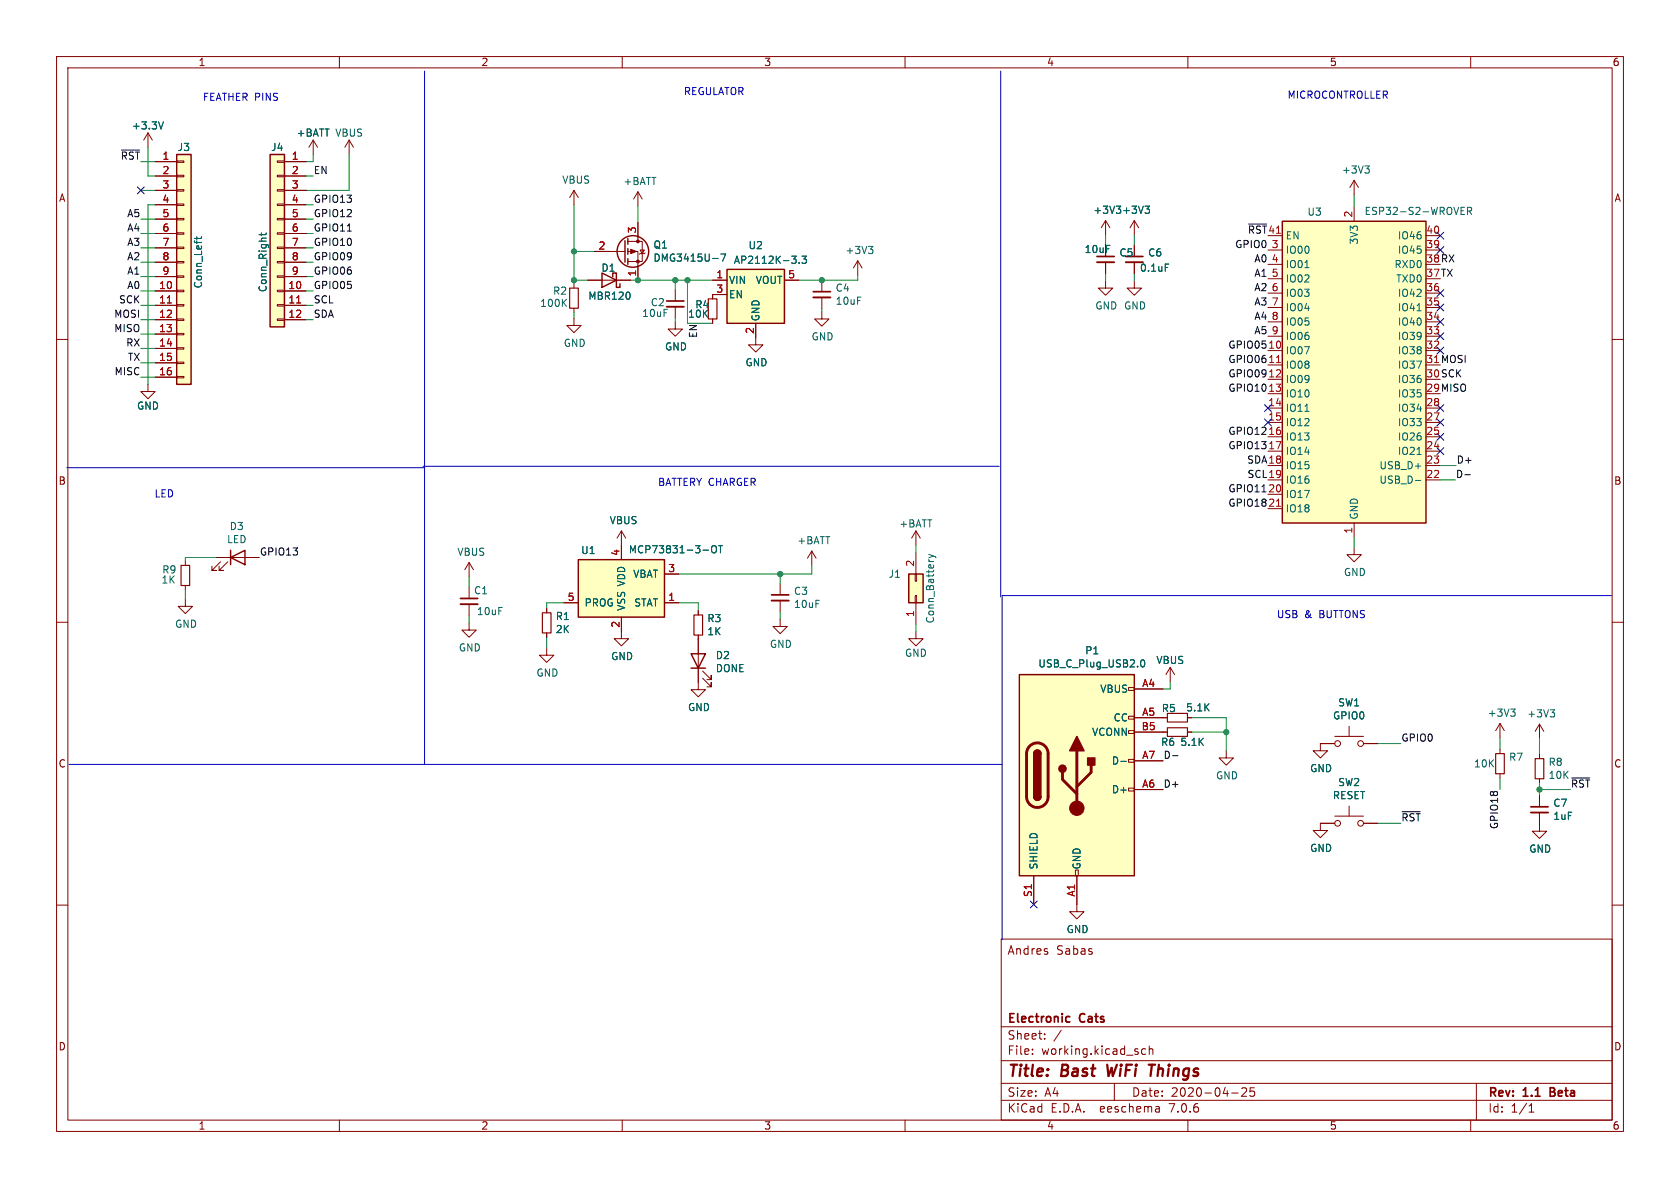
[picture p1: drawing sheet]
EESchema Schematic File Version 4
EELAYER 30 0
EELAYER END
$Descr A4 11693 8268
encoding utf-8
Sheet 1 1
Title "Bast WiFi Things"
Date "2020-04-25"
Rev "1.1 Beta"
Comp "Electronic Cats"
Comment1 ""
Comment2 ""
Comment3 ""
Comment4 "Andres Sabas"
$EndDescr
$Comp
L power:GND #PWR0101
U 1 1
P 6375 4395
F 0 "#PWR0101" H 6375 4145 50  0001 C CNN
F 1 "GND" H 6375 4245 50  0000 C CNN
F 2 "" H 6375 4395 50  0001 C CNN
F 3 "" H 6375 4395 50  0001 C CNN
	1    6375 4395
	1    0    0    -1  
$EndComp
$Comp
L power:+BATT #PWR0102
U 1 1
P 6375 3795
F 0 "#PWR0102" H 6375 3645 50  0001 C CNN
F 1 "+BATT" H 6375 3945 50  0000 C CNN
F 2 "" H 6375 3795 50  0001 C CNN
F 3 "" H 6375 3795 50  0001 C CNN
	1    6375 3795
	1    0    0    -1  
$EndComp
Wire Wire Line
	6375 4345 6375 4395
Wire Wire Line
	6375 3845 6375 3795
$Comp
L Connector_Generic:Conn_01x12 J4
U 1 1
P 1930 1625
F 0 "J4" H 1930 2225 50  0000 C CNN
F 1 "Conn_Right" V 2030 1425 50  0000 C CNN
F 2 "Connector_PinSocket_2.54mm:PinSocket_1x12_P2.54mm_Vertical" H 1930 1625 50  0001 C CNN
F 3 "~" H 1930 1625 50  0001 C CNN
	1    1930 1625
	-1   0    0    -1  
$EndComp
$Comp
L Connector_Generic:Conn_01x16 J3
U 1 1
P 1280 1825
F 0 "J3" H 1280 2625 50  0000 C CNN
F 1 "Conn_Left" V 1380 1825 50  0000 C CNN
F 2 "Connector_PinSocket_2.54mm:PinSocket_1x16_P2.54mm_Vertical" H 1280 1825 50  0001 C CNN
F 3 "~" H 1280 1825 50  0001 C CNN
	1    1280 1825
	1    0    0    -1  
$EndComp
Wire Wire Line
	1080 1125 980  1125
Wire Wire Line
	1080 1225 1030 1225
Wire Wire Line
	1080 1325 980  1325
Wire Wire Line
	1080 1425 1030 1425
Wire Wire Line
	1080 1525 980  1525
Wire Wire Line
	1080 1625 980  1625
Wire Wire Line
	1080 1725 980  1725
Wire Wire Line
	1080 1825 980  1825
Wire Wire Line
	1080 1925 980  1925
Wire Wire Line
	1080 2025 980  2025
Wire Wire Line
	1080 2125 980  2125
Wire Wire Line
	1080 2225 980  2225
Wire Wire Line
	1080 2325 980  2325
Wire Wire Line
	1080 2425 980  2425
Wire Wire Line
	1080 2525 980  2525
Wire Wire Line
	1080 2625 980  2625
Wire Wire Line
	2130 1125 2180 1125
Text Label 980  1125 2    50   ~ 0
~RST~
Text Label 980  1925 2    50   ~ 0
A1
Text Label 980  1825 2    50   ~ 0
A2
Text Label 980  1725 2    50   ~ 0
A3
Text Label 980  1625 2    50   ~ 0
A4
Text Label 980  1525 2    50   ~ 0
A5
Text Label 980  2125 2    50   ~ 0
SCK
Text Label 980  2225 2    50   ~ 0
MOSI
Text Label 980  2325 2    50   ~ 0
MISO
Text Label 980  2425 2    50   ~ 0
RX
Text Label 980  2525 2    50   ~ 0
TX
Text Label 980  2625 2    50   ~ 0
MISC
$Comp
L power:+BATT #PWR0103
U 1 1
P 2180 1075
F 0 "#PWR0103" H 2180 925 50  0001 C CNN
F 1 "+BATT" H 2180 1225 50  0000 C CNN
F 2 "" H 2180 1075 50  0001 C CNN
F 3 "" H 2180 1075 50  0001 C CNN
	1    2180 1075
	1    0    0    -1  
$EndComp
$Comp
L power:VBUS #PWR0104
U 1 1
P 2430 1075
F 0 "#PWR0104" H 2430 925 50  0001 C CNN
F 1 "VBUS" H 2430 1225 50  0000 C CNN
F 2 "" H 2430 1075 50  0001 C CNN
F 3 "" H 2430 1075 50  0001 C CNN
	1    2430 1075
	1    0    0    -1  
$EndComp
$Comp
L power:VBUS #PWR0105
U 1 1
P 8145 4745
F 0 "#PWR0105" H 8145 4595 50  0001 C CNN
F 1 "VBUS" H 8145 4895 50  0000 C CNN
F 2 "" H 8145 4745 50  0001 C CNN
F 3 "" H 8145 4745 50  0001 C CNN
	1    8145 4745
	1    0    0    -1  
$EndComp
Wire Wire Line
	8095 4795 8145 4795
Wire Wire Line
	8145 4795 8145 4745
$Comp
L power:+3.3V #PWR0107
U 1 1
P 1030 1025
F 0 "#PWR0107" H 1030 875 50  0001 C CNN
F 1 "+3.3V" H 1030 1175 50  0000 C CNN
F 2 "" H 1030 1025 50  0001 C CNN
F 3 "" H 1030 1025 50  0001 C CNN
	1    1030 1025
	1    0    0    -1  
$EndComp
Wire Wire Line
	1030 1425 1030 2675
$Comp
L power:GND #PWR0108
U 1 1
P 1030 2675
F 0 "#PWR0108" H 1030 2425 50  0001 C CNN
F 1 "GND" H 1030 2525 50  0000 C CNN
F 2 "" H 1030 2675 50  0001 C CNN
F 3 "" H 1030 2675 50  0001 C CNN
	1    1030 2675
	1    0    0    -1  
$EndComp
Wire Wire Line
	1030 1025 1030 1225
Wire Wire Line
	2180 1125 2180 1075
Wire Wire Line
	2430 1075 2430 1325
Wire Wire Line
	2130 1325 2430 1325
Text Label 2180 2025 0    50   ~ 0
GPIO05
Text Label 2180 1925 0    50   ~ 0
GPIO06
Text Label 2180 1825 0    50   ~ 0
GPIO09
Text Label 2180 1725 0    50   ~ 0
GPIO10
Text Label 2180 1625 0    50   ~ 0
GPIO11
Text Label 2180 1525 0    50   ~ 0
GPIO12
Text Label 2180 1425 0    50   ~ 0
GPIO13
Text Label 2180 2125 0    50   ~ 0
SCL
Text Label 2180 2225 0    50   ~ 0
SDA
Wire Wire Line
	2130 2225 2180 2225
Wire Wire Line
	2130 2125 2180 2125
Wire Wire Line
	2130 2025 2180 2025
Wire Wire Line
	2130 1925 2180 1925
Wire Wire Line
	2130 1825 2180 1825
Wire Wire Line
	2130 1725 2180 1725
Wire Wire Line
	2130 1625 2180 1625
Wire Wire Line
	2130 1525 2180 1525
Wire Wire Line
	2130 1425 2180 1425
Wire Wire Line
	2130 1225 2180 1225
Text Label 2180 1225 0    50   ~ 0
EN
$Comp
L Connector_Generic:Conn_02x01 J1
U 1 1
P 6375 4145
F 0 "J1" V 6525 4245 50  0000 L CNN
F 1 "Conn_Battery" H 6425 4045 50  0000 C CNN
F 2 "Connector_JST:JST_PH_B2B-PH-SM4-TB_1x02-1MP_P2.00mm_Vertical" H 6375 4145 50  0001 C CNN
F 3 "https://lcsc.com/product-detail/Wire-To-Board-Wire-To-Wire-Connector_JST-Sales-America_B2B-PH-SM4-TB-LF-SN_JST-Sales-America-B2B-PH-SM4-TB-LF-SN_C160352.html" H 6375 4145 50  0001 C CNN
F 4 "B2B-PH-SM4-TB(LF)(SN)" H 6375 4145 50  0001 C CNN "manf#"
	1    6375 4145
	0    -1   -1   0   
$EndComp
$Comp
L BastWiFi-rescue:ESP32-S2-WROVER-RF_Module U3
U 1 1
P 9425 2640
F 0 "U3" H 9150 3805 50  0000 C CNN
F 1 "ESP32-S2-WROVER" H 9875 3810 50  0000 C CNN
F 2 "RF_Module:ESP32-S2-WROVER" H 10175 1490 50  0001 C CNN
F 3 "https://www.mouser.mx/ProductDetail/Espressif-Systems/ESP32-S2-WROVER?qs=GBLSl2AkirtEnBxrL0jqTA%3D%3D" H 9125 1840 50  0001 C CNN
F 4 "ESP32-S2-WROVER" H 9425 2640 50  0001 C CNN "manf#"
	1    9425 2640
	1    0    0    -1  
$EndComp
$Comp
L Connector:USB_C_Plug_USB2.0 P1
U 1 1
P 7495 5395
F 0 "P1" H 7602 6262 50  0000 C CNN
F 1 "USB_C_Plug_USB2.0" H 7602 6171 50  0000 C CNN
F 2 "Connectors EC:C393939" H 7645 5395 50  0001 C CNN
F 3 "https://lcsc.com/product-detail/USB-Connectors_SHOU-HAN-TYPE-C16PIN_C393939.html" H 7645 5395 50  0001 C CNN
F 4 "TYPE-C16PIN" H 7495 5395 50  0001 C CNN "manf#"
	1    7495 5395
	1    0    0    -1  
$EndComp
Wire Wire Line
	9425 1440 9425 1355
Wire Wire Line
	9425 3740 9425 3810
Wire Wire Line
	10025 3240 10135 3240
Wire Wire Line
	10025 3340 10130 3340
Text Label 10135 3240 0    50   ~ 0
D+
Text Label 10130 3340 0    50   ~ 0
D-
$Comp
L power:GND #PWR0106
U 1 1
P 9425 3810
F 0 "#PWR0106" H 9425 3560 50  0001 C CNN
F 1 "GND" H 9430 3637 50  0000 C CNN
F 2 "" H 9425 3810 50  0001 C CNN
F 3 "" H 9425 3810 50  0001 C CNN
	1    9425 3810
	1    0    0    -1  
$EndComp
$Comp
L power:+3V3 #PWR0109
U 1 1
P 9425 1355
F 0 "#PWR0109" H 9425 1205 50  0001 C CNN
F 1 "+3V3" H 9440 1528 50  0000 C CNN
F 2 "" H 9425 1355 50  0001 C CNN
F 3 "" H 9425 1355 50  0001 C CNN
	1    9425 1355
	1    0    0    -1  
$EndComp
$Comp
L Regulator_Linear:AP2112K-3.3 U2
U 1 1
P 5260 2050
F 0 "U2" H 5260 2392 50  0000 C CNN
F 1 "AP2112K-3.3" H 5365 2290 50  0000 C CNN
F 2 "Package_TO_SOT_SMD:SOT-23-5" H 5260 2375 50  0001 C CNN
F 3 "https://www.mouser.mx/ProductDetail/Diodes-Incorporated/AP2112K-33TRG1?qs=%2Fha2pyFadugKN4ES11GMq2snst8wH3yje9KIABR%252BTfzTosnOVDqX4A%3D%3D" H 5260 2150 50  0001 C CNN
F 4 "AP2112K-3.3TRG1" H 5260 2050 50  0001 C CNN "manf#"
	1    5260 2050
	1    0    0    -1  
$EndComp
$Comp
L Battery_Management:MCP73831-3-OT U1
U 1 1
P 4325 4095
F 0 "U1" H 4095 4360 50  0000 C CNN
F 1 "MCP73831-3-OT" H 4705 4365 50  0000 C CNN
F 2 "Package_TO_SOT_SMD:SOT-23-5" H 4375 3845 50  0001 L CIN
F 3 "https://www.mouser.mx/ProductDetail/Microchip-Technology/MCP73831T-2ACI-OT?qs=%2Fha2pyFadug7ns3NDcZ1%252BguMEttpm87FnqDgwUSDURWu9uo0PeBXyw%3D%3D" H 4175 4045 50  0001 C CNN
F 4 "MCP73831T-2ACI/OT" H 4325 4095 50  0001 C CNN "manf#"
	1    4325 4095
	1    0    0    -1  
$EndComp
$Comp
L Device:C_Small C5
U 1 1
P 7695 1805
F 0 "C5" H 7787 1851 50  0000 L CNN
F 1 "10uF" H 7545 1875 50  0000 L CNN
F 2 "Capacitor_SMD:C_0603_1608Metric_Pad1.05x0.95mm_HandSolder" H 7695 1805 50  0001 C CNN
F 3 "https://lcsc.com/product-detail/Others_YAGEO-CC0603KRX5R6BB106_C326057.html" H 7695 1805 50  0001 C CNN
F 4 "CC0603KRX5R6BB106" H 7695 1805 50  0001 C CNN "manf#"
	1    7695 1805
	1    0    0    -1  
$EndComp
$Comp
L Switch:SW_Push SW1
U 1 1
P 9390 5175
F 0 "SW1" H 9390 5460 50  0000 C CNN
F 1 "GPIO0" H 9390 5369 50  0000 C CNN
F 2 "Connectors EC:C455281" H 9390 5375 50  0001 C CNN
F 3 "https://lcsc.com/product-detail/New-Arrivals_XUNPU-TS-1088R-02526_C455281.html" H 9390 5375 50  0001 C CNN
F 4 "TS-1088R-02526" H 9390 5175 50  0001 C CNN "manf#"
	1    9390 5175
	1    0    0    -1  
$EndComp
$Comp
L power:GND #PWR0110
U 1 1
P 9190 5175
F 0 "#PWR0110" H 9190 4925 50  0001 C CNN
F 1 "GND" H 9195 5002 50  0000 C CNN
F 2 "" H 9190 5175 50  0001 C CNN
F 3 "" H 9190 5175 50  0001 C CNN
	1    9190 5175
	1    0    0    -1  
$EndComp
Wire Wire Line
	9590 5175 9750 5175
$Comp
L Switch:SW_Push SW2
U 1 1
P 9390 5730
F 0 "SW2" H 9390 6015 50  0000 C CNN
F 1 "RESET" H 9390 5924 50  0000 C CNN
F 2 "Connectors EC:C455281" H 9390 5930 50  0001 C CNN
F 3 "https://lcsc.com/product-detail/New-Arrivals_XUNPU-TS-1088R-02526_C455281.html" H 9390 5930 50  0001 C CNN
F 4 "TS-1088R-02526" H 9390 5730 50  0001 C CNN "manf#"
	1    9390 5730
	1    0    0    -1  
$EndComp
$Comp
L power:GND #PWR0111
U 1 1
P 9190 5730
F 0 "#PWR0111" H 9190 5480 50  0001 C CNN
F 1 "GND" H 9195 5557 50  0000 C CNN
F 2 "" H 9190 5730 50  0001 C CNN
F 3 "" H 9190 5730 50  0001 C CNN
	1    9190 5730
	1    0    0    -1  
$EndComp
Wire Wire Line
	9590 5730 9750 5730
Text Label 9750 5175 0    50   ~ 0
GPIO0
Text Label 9750 5730 0    50   ~ 0
~RST~
Text Label 8825 1640 2    50   ~ 0
~RST~
$Comp
L Device:R_Small R8
U 1 1
P 10715 5350
F 0 "R8" H 10774 5396 50  0000 L CNN
F 1 "10K" H 10774 5305 50  0000 L CNN
F 2 "Resistor_SMD:R_0603_1608Metric_Pad1.05x0.95mm_HandSolder" H 10715 5350 50  0001 C CNN
F 3 "https://www.mouser.mx/ProductDetail/ROHM-Semiconductor/SFR03EZPF1002?qs=sGAEpiMZZMtlubZbdhIBIIR71ikvQRXL3s99k%2FjVgiA%3D" H 10715 5350 50  0001 C CNN
F 4 "SFR03EZPF1002" H 10715 5350 50  0001 C CNN "manf#"
	1    10715 5350
	1    0    0    -1  
$EndComp
$Comp
L Device:R_Small R7
U 1 1
P 10440 5315
F 0 "R7" H 10499 5361 50  0000 L CNN
F 1 "10K" H 10255 5315 50  0000 L CNN
F 2 "Resistor_SMD:R_0603_1608Metric_Pad1.05x0.95mm_HandSolder" H 10440 5315 50  0001 C CNN
F 3 "https://www.mouser.mx/ProductDetail/ROHM-Semiconductor/SFR03EZPF1002?qs=sGAEpiMZZMtlubZbdhIBIIR71ikvQRXL3s99k%2FjVgiA%3D" H 10440 5315 50  0001 C CNN
F 4 "SFR03EZPF1002" H 10440 5315 50  0001 C CNN "manf#"
	1    10440 5315
	1    0    0    -1  
$EndComp
Wire Wire Line
	10440 5215 10440 5135
Wire Wire Line
	10440 5415 10440 5495
$Comp
L power:+3V3 #PWR0112
U 1 1
P 10440 5135
F 0 "#PWR0112" H 10440 4985 50  0001 C CNN
F 1 "+3V3" H 10455 5308 50  0000 C CNN
F 2 "" H 10440 5135 50  0001 C CNN
F 3 "" H 10440 5135 50  0001 C CNN
	1    10440 5135
	1    0    0    -1  
$EndComp
Text Label 10440 5495 3    50   ~ 0
GPIO18
Wire Wire Line
	10715 5250 10715 5140
$Comp
L power:+3V3 #PWR0113
U 1 1
P 10715 5140
F 0 "#PWR0113" H 10715 4990 50  0001 C CNN
F 1 "+3V3" H 10730 5313 50  0000 C CNN
F 2 "" H 10715 5140 50  0001 C CNN
F 3 "" H 10715 5140 50  0001 C CNN
	1    10715 5140
	1    0    0    -1  
$EndComp
Wire Wire Line
	10715 5450 10715 5495
$Comp
L Device:C_Small C7
U 1 1
P 10715 5635
F 0 "C7" H 10807 5681 50  0000 L CNN
F 1 "1uF" H 10807 5590 50  0000 L CNN
F 2 "Capacitor_SMD:C_0603_1608Metric_Pad1.05x0.95mm_HandSolder" H 10715 5635 50  0001 C CNN
F 3 "https://www.mouser.mx/ProductDetail/Wurth-Elektronik/885012106022?qs=%2Fha2pyFaduggjUC9vDyrNJ4O61U0x5QqpPCq9EfwtOf1CJEQO67jQw%3D%3D" H 10715 5635 50  0001 C CNN
F 4 "885012106022" H 10715 5635 50  0001 C CNN "manf#"
	1    10715 5635
	1    0    0    -1  
$EndComp
$Comp
L power:GND #PWR0114
U 1 1
P 10715 5735
F 0 "#PWR0114" H 10715 5485 50  0001 C CNN
F 1 "GND" H 10720 5562 50  0000 C CNN
F 2 "" H 10715 5735 50  0001 C CNN
F 3 "" H 10715 5735 50  0001 C CNN
	1    10715 5735
	1    0    0    -1  
$EndComp
Wire Wire Line
	10715 5495 10930 5495
Connection ~ 10715 5495
Wire Wire Line
	10715 5495 10715 5535
Text Label 10930 5495 0    50   ~ 0
~RST~
$Comp
L power:GND #PWR0115
U 1 1
P 7695 1955
F 0 "#PWR0115" H 7695 1705 50  0001 C CNN
F 1 "GND" H 7700 1782 50  0000 C CNN
F 2 "" H 7695 1955 50  0001 C CNN
F 3 "" H 7695 1955 50  0001 C CNN
	1    7695 1955
	1    0    0    -1  
$EndComp
Wire Wire Line
	7695 1955 7695 1905
Wire Wire Line
	7695 1705 7695 1635
$Comp
L power:+3V3 #PWR0116
U 1 1
P 7695 1635
F 0 "#PWR0116" H 7695 1485 50  0001 C CNN
F 1 "+3V3" H 7710 1808 50  0000 C CNN
F 2 "" H 7695 1635 50  0001 C CNN
F 3 "" H 7695 1635 50  0001 C CNN
	1    7695 1635
	1    0    0    -1  
$EndComp
$Comp
L Device:C_Small C6
U 1 1
P 7895 1805
F 0 "C6" H 7987 1851 50  0000 L CNN
F 1 "0.1uF" H 7930 1745 50  0000 L CNN
F 2 "Capacitor_SMD:C_0603_1608Metric_Pad1.05x0.95mm_HandSolder" H 7895 1805 50  0001 C CNN
F 3 "https://lcsc.com/product-detail/Multilayer-Ceramic-Capacitors-MLCC-SMD-SMT_Walsin-Tech-Corp-0603F104Z160CT_C387984.html" H 7895 1805 50  0001 C CNN
F 4 "0603F104Z160CT" H 7895 1805 50  0001 C CNN "manf#"
	1    7895 1805
	1    0    0    -1  
$EndComp
$Comp
L power:GND #PWR0117
U 1 1
P 7895 1955
F 0 "#PWR0117" H 7895 1705 50  0001 C CNN
F 1 "GND" H 7900 1782 50  0000 C CNN
F 2 "" H 7895 1955 50  0001 C CNN
F 3 "" H 7895 1955 50  0001 C CNN
	1    7895 1955
	1    0    0    -1  
$EndComp
Wire Wire Line
	7895 1955 7895 1905
Wire Wire Line
	7895 1705 7895 1635
$Comp
L power:+3V3 #PWR0118
U 1 1
P 7895 1635
F 0 "#PWR0118" H 7895 1485 50  0001 C CNN
F 1 "+3V3" H 7910 1808 50  0000 C CNN
F 2 "" H 7895 1635 50  0001 C CNN
F 3 "" H 7895 1635 50  0001 C CNN
	1    7895 1635
	1    0    0    -1  
$EndComp
Text Label 8825 3540 2    50   ~ 0
GPIO18
Text Label 8825 1740 2    50   ~ 0
GPIO0
Text Label 8825 1840 2    50   ~ 0
A0
Text Label 8825 1940 2    50   ~ 0
A1
Text Label 8825 2040 2    50   ~ 0
A2
Text Label 8825 2140 2    50   ~ 0
A3
Text Label 8825 2240 2    50   ~ 0
A4
Text Label 8825 2340 2    50   ~ 0
A5
Text Label 10025 2640 0    50   ~ 0
SCK
Text Label 10025 2540 0    50   ~ 0
MOSI
Text Label 10025 2740 0    50   ~ 0
MISO
Text Label 10025 1840 0    50   ~ 0
RX
Text Label 10025 1940 0    50   ~ 0
TX
Text Label 8825 3340 2    50   ~ 0
SCL
Text Label 8825 3240 2    50   ~ 0
SDA
Text Label 8825 3140 2    50   ~ 0
GPIO13
Text Label 8825 3040 2    50   ~ 0
GPIO12
Text Label 8825 3440 2    50   ~ 0
GPIO11
Text Label 8825 2740 2    50   ~ 0
GPIO10
Text Label 8825 2640 2    50   ~ 0
GPIO09
Text Label 8825 2540 2    50   ~ 0
GPIO06
Text Label 8825 2440 2    50   ~ 0
GPIO05
NoConn ~ 10025 1640
NoConn ~ 10025 1740
NoConn ~ 10025 2040
NoConn ~ 10025 2140
NoConn ~ 10025 2240
NoConn ~ 10025 2340
NoConn ~ 10025 2440
NoConn ~ 10025 2840
NoConn ~ 10025 2940
NoConn ~ 10025 3040
NoConn ~ 10025 3140
NoConn ~ 8825 2940
$Comp
L power:GND #PWR0119
U 1 1
P 7495 6295
F 0 "#PWR0119" H 7495 6045 50  0001 C CNN
F 1 "GND" H 7500 6122 50  0000 C CNN
F 2 "" H 7495 6295 50  0001 C CNN
F 3 "" H 7495 6295 50  0001 C CNN
	1    7495 6295
	1    0    0    -1  
$EndComp
NoConn ~ 7195 6295
Text Label 8095 5295 0    50   ~ 0
D-
Text Label 8095 5495 0    50   ~ 0
D+
$Comp
L Device:R_Small R5
U 1 1
P 8195 4995
F 0 "R5" V 8130 4935 50  0000 C CNN
F 1 "5.1K" V 8125 5140 50  0000 C CNN
F 2 "Resistor_SMD:R_0603_1608Metric_Pad1.05x0.95mm_HandSolder" H 8195 4995 50  0001 C CNN
F 3 "https://www.mouser.mx/ProductDetail/Vishay-Dale/CRCW06035K10FKEAC?qs=sGAEpiMZZMtlubZbdhIBIIZe04wfiaJW4mvAQUcl4N0%3D" H 8195 4995 50  0001 C CNN
F 4 "CRCW06035K10FKEAC" V 8195 4995 50  0001 C CNN "manf#"
	1    8195 4995
	0    1    1    0   
$EndComp
$Comp
L Device:R_Small R6
U 1 1
P 8195 5095
F 0 "R6" V 8265 5030 50  0000 C CNN
F 1 "5.1K" V 8265 5200 50  0000 C CNN
F 2 "Resistor_SMD:R_0603_1608Metric_Pad1.05x0.95mm_HandSolder" H 8195 5095 50  0001 C CNN
F 3 "https://www.mouser.mx/ProductDetail/Vishay-Dale/CRCW06035K10FKEAC?qs=sGAEpiMZZMtlubZbdhIBIIZe04wfiaJW4mvAQUcl4N0%3D" H 8195 5095 50  0001 C CNN
F 4 "CRCW06035K10FKEAC" V 8195 5095 50  0001 C CNN "manf#"
	1    8195 5095
	0    1    1    0   
$EndComp
Wire Wire Line
	8295 4995 8535 4995
Wire Wire Line
	8535 4995 8535 5095
Wire Wire Line
	8295 5095 8535 5095
Connection ~ 8535 5095
Wire Wire Line
	8535 5095 8535 5225
$Comp
L power:GND #PWR0120
U 1 1
P 8535 5225
F 0 "#PWR0120" H 8535 4975 50  0001 C CNN
F 1 "GND" H 8540 5052 50  0000 C CNN
F 2 "" H 8535 5225 50  0001 C CNN
F 3 "" H 8535 5225 50  0001 C CNN
	1    8535 5225
	1    0    0    -1  
$EndComp
$Comp
L power:+3V3 #PWR0121
U 1 1
P 5970 1915
F 0 "#PWR0121" H 5970 1765 50  0001 C CNN
F 1 "+3V3" H 5985 2088 50  0000 C CNN
F 2 "" H 5970 1915 50  0001 C CNN
F 3 "" H 5970 1915 50  0001 C CNN
	1    5970 1915
	1    0    0    -1  
$EndComp
Wire Wire Line
	5560 1950 5720 1950
Wire Wire Line
	5970 1950 5970 1915
$Comp
L Device:C_Small C4
U 1 1
P 5720 2050
F 0 "C4" H 5812 2096 50  0000 L CNN
F 1 "10uF" H 5812 2005 50  0000 L CNN
F 2 "Capacitor_SMD:C_0603_1608Metric_Pad1.05x0.95mm_HandSolder" H 5720 2050 50  0001 C CNN
F 3 "https://lcsc.com/product-detail/Others_YAGEO-CC0603KRX5R6BB106_C326057.html" H 5720 2050 50  0001 C CNN
F 4 "CC0603KRX5R6BB106" H 5720 2050 50  0001 C CNN "manf#"
	1    5720 2050
	1    0    0    -1  
$EndComp
Connection ~ 5720 1950
Wire Wire Line
	5720 1950 5970 1950
$Comp
L Device:C_Small C2
U 1 1
P 4700 2115
F 0 "C2" H 4525 2125 50  0000 L CNN
F 1 "10uF" H 4465 2050 50  0000 L CNN
F 2 "Capacitor_SMD:C_0603_1608Metric_Pad1.05x0.95mm_HandSolder" H 4700 2115 50  0001 C CNN
F 3 "https://lcsc.com/product-detail/Others_YAGEO-CC0603KRX5R6BB106_C326057.html" H 4700 2115 50  0001 C CNN
F 4 "CC0603KRX5R6BB106" H 4700 2115 50  0001 C CNN "manf#"
	1    4700 2115
	1    0    0    -1  
$EndComp
$Comp
L Device:R_Small R4
U 1 1
P 4960 2150
F 0 "R4" H 4835 2180 50  0000 L CNN
F 1 "10K" H 4785 2115 50  0000 L CNN
F 2 "Resistor_SMD:R_0603_1608Metric_Pad1.05x0.95mm_HandSolder" H 4960 2150 50  0001 C CNN
F 3 "https://www.mouser.mx/ProductDetail/ROHM-Semiconductor/SFR03EZPF1002?qs=sGAEpiMZZMtlubZbdhIBIIR71ikvQRXL3s99k%2FjVgiA%3D" H 4960 2150 50  0001 C CNN
F 4 "SFR03EZPF1002" H 4960 2150 50  0001 C CNN "manf#"
	1    4960 2150
	1    0    0    -1  
$EndComp
Wire Wire Line
	4960 1950 4785 1950
Wire Wire Line
	4700 2015 4700 1950
Connection ~ 4700 1950
Wire Wire Line
	4700 1950 4440 1950
Wire Wire Line
	4700 2215 4700 2240
Wire Wire Line
	4960 2250 4785 2250
Wire Wire Line
	4785 2250 4785 1950
Connection ~ 4785 1950
Wire Wire Line
	4785 1950 4700 1950
Wire Wire Line
	5720 2150 5720 2170
$Comp
L power:GND #PWR0122
U 1 1
P 5720 2170
F 0 "#PWR0122" H 5720 1920 50  0001 C CNN
F 1 "GND" H 5725 1997 50  0000 C CNN
F 2 "" H 5720 2170 50  0001 C CNN
F 3 "" H 5720 2170 50  0001 C CNN
	1    5720 2170
	1    0    0    -1  
$EndComp
$Comp
L power:GND #PWR0123
U 1 1
P 4700 2240
F 0 "#PWR0123" H 4700 1990 50  0001 C CNN
F 1 "GND" H 4705 2067 50  0000 C CNN
F 2 "" H 4700 2240 50  0001 C CNN
F 3 "" H 4700 2240 50  0001 C CNN
	1    4700 2240
	1    0    0    -1  
$EndComp
Text Label 4865 2250 3    50   ~ 0
EN
$Comp
L power:GND #PWR0124
U 1 1
P 5260 2350
F 0 "#PWR0124" H 5260 2100 50  0001 C CNN
F 1 "GND" H 5265 2177 50  0000 C CNN
F 2 "" H 5260 2350 50  0001 C CNN
F 3 "" H 5260 2350 50  0001 C CNN
	1    5260 2350
	1    0    0    -1  
$EndComp
$Comp
L power:GND #PWR0125
U 1 1
P 4325 4395
F 0 "#PWR0125" H 4325 4145 50  0001 C CNN
F 1 "GND" H 4330 4222 50  0000 C CNN
F 2 "" H 4325 4395 50  0001 C CNN
F 3 "" H 4325 4395 50  0001 C CNN
	1    4325 4395
	1    0    0    -1  
$EndComp
$Comp
L Device:R_Small R1
U 1 1
P 3805 4335
F 0 "R1" H 3864 4381 50  0000 L CNN
F 1 "2K" H 3864 4290 50  0000 L CNN
F 2 "Resistor_SMD:R_0603_1608Metric_Pad1.05x0.95mm_HandSolder" H 3805 4335 50  0001 C CNN
F 3 "https://www.mouser.mx/ProductDetail/Vishay-Dale/CRCW06032K00FKEAC?qs=sGAEpiMZZMtlubZbdhIBIIZe04wfiaJWgXeS%2Fn31AeQ%3D" H 3805 4335 50  0001 C CNN
F 4 "CRCW06032K00FKEAC" H 3805 4335 50  0001 C CNN "manf#"
	1    3805 4335
	1    0    0    -1  
$EndComp
$Comp
L Device:R_Small R3
U 1 1
P 4860 4350
F 0 "R3" H 4919 4396 50  0000 L CNN
F 1 "1K" H 4919 4305 50  0000 L CNN
F 2 "Resistor_SMD:R_0603_1608Metric_Pad1.05x0.95mm_HandSolder" H 4860 4350 50  0001 C CNN
F 3 "https://www.mouser.mx/ProductDetail/Panasonic/ERJ-3GEYJ102V?qs=66DK8nO8gJBFiTsClorqsA%3D%3D" H 4860 4350 50  0001 C CNN
F 4 "ERJ-3GEYJ102V" H 4860 4350 50  0001 C CNN "manf#"
	1    4860 4350
	1    0    0    -1  
$EndComp
Wire Wire Line
	4725 4195 4860 4195
Wire Wire Line
	4860 4195 4860 4250
Wire Wire Line
	3925 4195 3805 4195
Wire Wire Line
	3805 4195 3805 4235
Wire Wire Line
	3805 4435 3805 4510
$Comp
L power:GND #PWR0126
U 1 1
P 3805 4510
F 0 "#PWR0126" H 3805 4260 50  0001 C CNN
F 1 "GND" H 3810 4337 50  0000 C CNN
F 2 "" H 3805 4510 50  0001 C CNN
F 3 "" H 3805 4510 50  0001 C CNN
	1    3805 4510
	1    0    0    -1  
$EndComp
$Comp
L Device:LED D2
U 1 1
P 4860 4600
F 0 "D2" V 4899 4482 50  0000 R CNN
F 1 "DONE" V 4808 4482 50  0000 R CNN
F 2 "Diode_SMD:D_0603_1608Metric_Pad1.05x0.95mm_HandSolder" H 4860 4600 50  0001 C CNN
F 3 "https://www.mouser.mx/ProductDetail/Wurth-Elektronik/150060VS75000?qs=LlUlMxKIyB1Q1Bi5mQ%2FKLw%3D%3D" H 4860 4600 50  0001 C CNN
F 4 "150060VS75000" V 4860 4600 50  0001 C CNN "manf#"
	1    4860 4600
	0    -1   -1   0   
$EndComp
$Comp
L power:GND #PWR0127
U 1 1
P 4860 4750
F 0 "#PWR0127" H 4860 4500 50  0001 C CNN
F 1 "GND" H 4865 4577 50  0000 C CNN
F 2 "" H 4860 4750 50  0001 C CNN
F 3 "" H 4860 4750 50  0001 C CNN
	1    4860 4750
	1    0    0    -1  
$EndComp
$Comp
L power:VBUS #PWR0128
U 1 1
P 4325 3795
F 0 "#PWR0128" H 4325 3645 50  0001 C CNN
F 1 "VBUS" H 4340 3968 50  0000 C CNN
F 2 "" H 4325 3795 50  0001 C CNN
F 3 "" H 4325 3795 50  0001 C CNN
	1    4325 3795
	1    0    0    -1  
$EndComp
Wire Wire Line
	5650 3995 5650 3935
$Comp
L power:+BATT #PWR0129
U 1 1
P 5650 3935
F 0 "#PWR0129" H 5650 3785 50  0001 C CNN
F 1 "+BATT" H 5665 4108 50  0000 C CNN
F 2 "" H 5650 3935 50  0001 C CNN
F 3 "" H 5650 3935 50  0001 C CNN
	1    5650 3935
	1    0    0    -1  
$EndComp
$Comp
L Device:C_Small C3
U 1 1
P 5430 4160
F 0 "C3" H 5522 4206 50  0000 L CNN
F 1 "10uF" H 5522 4115 50  0000 L CNN
F 2 "Capacitor_SMD:C_0603_1608Metric_Pad1.05x0.95mm_HandSolder" H 5430 4160 50  0001 C CNN
F 3 "https://lcsc.com/product-detail/Others_YAGEO-CC0603KRX5R6BB106_C326057.html" H 5430 4160 50  0001 C CNN
F 4 "CC0603KRX5R6BB106" H 5430 4160 50  0001 C CNN "manf#"
	1    5430 4160
	1    0    0    -1  
$EndComp
$Comp
L power:GND #PWR0130
U 1 1
P 5430 4310
F 0 "#PWR0130" H 5430 4060 50  0001 C CNN
F 1 "GND" H 5435 4137 50  0000 C CNN
F 2 "" H 5430 4310 50  0001 C CNN
F 3 "" H 5430 4310 50  0001 C CNN
	1    5430 4310
	1    0    0    -1  
$EndComp
$Comp
L Device:C_Small C1
U 1 1
P 3265 4185
F 0 "C1" H 3295 4260 50  0000 L CNN
F 1 "10uF" H 3315 4115 50  0000 L CNN
F 2 "Capacitor_SMD:C_0603_1608Metric_Pad1.05x0.95mm_HandSolder" H 3265 4185 50  0001 C CNN
F 3 "https://lcsc.com/product-detail/Others_YAGEO-CC0603KRX5R6BB106_C326057.html" H 3265 4185 50  0001 C CNN
F 4 "CC0603KRX5R6BB106" H 3265 4185 50  0001 C CNN "manf#"
	1    3265 4185
	1    0    0    -1  
$EndComp
$Comp
L power:GND #PWR0131
U 1 1
P 3265 4335
F 0 "#PWR0131" H 3265 4085 50  0001 C CNN
F 1 "GND" H 3270 4162 50  0000 C CNN
F 2 "" H 3265 4335 50  0001 C CNN
F 3 "" H 3265 4335 50  0001 C CNN
	1    3265 4335
	1    0    0    -1  
$EndComp
Wire Wire Line
	3265 4335 3265 4285
Wire Wire Line
	3265 4085 3265 4015
$Comp
L power:VBUS #PWR0132
U 1 1
P 3265 4015
F 0 "#PWR0132" H 3265 3865 50  0001 C CNN
F 1 "VBUS" H 3280 4188 50  0000 C CNN
F 2 "" H 3265 4015 50  0001 C CNN
F 3 "" H 3265 4015 50  0001 C CNN
	1    3265 4015
	1    0    0    -1  
$EndComp
$Comp
L Transistor_FET:TP0610L Q1
U 1 1
P 4340 1750
F 0 "Q1" H 4544 1796 50  0000 L CNN
F 1 "DMG3415U-7" H 4544 1705 50  0000 L CNN
F 2 "Package_TO_SOT_SMD:TSOT-23" H 4540 1675 50  0001 L CIN
F 3 "https://www.mouser.mx/ProductDetail/Diodes-Incorporated/DMG3415U-7?qs=%2Fha2pyFaduj%252B8yiSwVhN6u3swdQLoENzjrkBSrNhwAg5xphgkJMLvw%3D%3D" H 4340 1750 50  0001 L CNN
F 4 "DMG3415U-7" H 4340 1750 50  0001 C CNN "manf#"
	1    4340 1750
	1    0    0    -1  
$EndComp
$Comp
L Diode:MBR340 D1
U 1 1
P 4240 1950
F 0 "D1" H 4245 1865 50  0000 C CNN
F 1 "MBR120" H 4235 2060 50  0000 C CNN
F 2 "Diode_SMD:D_SOD-123F" H 4240 1775 50  0001 C CNN
F 3 "https://www.mouser.mx/ProductDetail/ON-Semiconductor/MBR120VLSFT3G?qs=sGAEpiMZZMtQ8nqTKtFS%2FCKUxMvjsmGz%2FCigMfHc%252BQw%3D" H 4240 1950 50  0001 C CNN
F 4 "MBR120VLSFT3G" H 4240 1950 50  0001 C CNN "manf#"
	1    4240 1950
	-1   0    0    1   
$EndComp
Wire Wire Line
	4440 1950 4390 1950
Connection ~ 4440 1950
Wire Wire Line
	4090 1950 3995 1950
Wire Wire Line
	4440 1550 4440 1435
Wire Wire Line
	4140 1750 3995 1750
Wire Wire Line
	3995 1425 3995 1750
Connection ~ 3995 1750
Wire Wire Line
	3995 1750 3995 1950
$Comp
L Device:R_Small R2
U 1 1
P 3995 2075
F 0 "R2" H 3845 2125 50  0000 L CNN
F 1 "100K" H 3755 2040 50  0000 L CNN
F 2 "Resistor_SMD:R_0603_1608Metric_Pad1.05x0.95mm_HandSolder" H 3995 2075 50  0001 C CNN
F 3 "https://www.mouser.mx/ProductDetail/Vishay-Draloric/RCA0603100KJNEC?qs=DL%2Fp6SVo8Vmly4x%2FMjcyUQ==" H 3995 2075 50  0001 C CNN
F 4 "RCA0603100KJNEC" H 3995 2075 50  0001 C CNN "manf#"
	1    3995 2075
	1    0    0    -1  
$EndComp
Wire Wire Line
	3995 1950 3995 1975
Connection ~ 3995 1950
Wire Wire Line
	3995 2175 3995 2215
$Comp
L power:GND #PWR0133
U 1 1
P 3995 2215
F 0 "#PWR0133" H 3995 1965 50  0001 C CNN
F 1 "GND" H 4000 2042 50  0000 C CNN
F 2 "" H 3995 2215 50  0001 C CNN
F 3 "" H 3995 2215 50  0001 C CNN
	1    3995 2215
	1    0    0    -1  
$EndComp
$Comp
L power:VBUS #PWR0134
U 1 1
P 3995 1425
F 0 "#PWR0134" H 3995 1275 50  0001 C CNN
F 1 "VBUS" H 4010 1598 50  0000 C CNN
F 2 "" H 3995 1425 50  0001 C CNN
F 3 "" H 3995 1425 50  0001 C CNN
	1    3995 1425
	1    0    0    -1  
$EndComp
$Comp
L power:+BATT #PWR0135
U 1 1
P 4440 1435
F 0 "#PWR0135" H 4440 1285 50  0001 C CNN
F 1 "+BATT" H 4455 1608 50  0000 C CNN
F 2 "" H 4440 1435 50  0001 C CNN
F 3 "" H 4440 1435 50  0001 C CNN
	1    4440 1435
	1    0    0    -1  
$EndComp
Wire Notes Line
	11215 4145 6975 4145
Wire Notes Line
	6975 4145 6975 6540
Wire Notes Line
	6965 4155 6965 495 
Text Notes 9670 700  2    50   ~ 0
MICROCONTROLLER
Text Notes 9510 4315 2    50   ~ 0
USB & BUTTONS
Text Notes 1945 715  2    50   ~ 0
FEATHER PINS
Wire Notes Line
	465  3255 2955 3255
Wire Notes Line
	2945 3245 6955 3245
Wire Notes Line
	2955 495  2955 5320
Text Notes 5270 3395 2    50   ~ 0
BATTERY CHARGER
Text Notes 5185 675  2    50   ~ 0
REGULATOR
Text Label 980  2025 2    50   ~ 0
A0
Wire Wire Line
	4725 3995 5430 3995
Wire Wire Line
	5430 4060 5430 3995
Connection ~ 5430 3995
Wire Wire Line
	5430 3995 5650 3995
Wire Wire Line
	5430 4310 5430 4260
Wire Notes Line
	480  5320 6975 5320
$Comp
L Device:LED D3
U 1 1
P 1655 3880
F 0 "D3" H 1648 4097 50  0000 C CNN
F 1 "LED" H 1648 4006 50  0000 C CNN
F 2 "LED_SMD:LED_0603_1608Metric_Pad1.05x0.95mm_HandSolder" H 1655 3880 50  0001 C CNN
F 3 "~" H 1655 3880 50  0001 C CNN
	1    1655 3880
	1    0    0    -1  
$EndComp
$Comp
L power:GND #PWR01
U 1 1
P 1290 4170
F 0 "#PWR01" H 1290 3920 50  0001 C CNN
F 1 "GND" H 1295 3997 50  0000 C CNN
F 2 "" H 1290 4170 50  0001 C CNN
F 3 "" H 1290 4170 50  0001 C CNN
	1    1290 4170
	1    0    0    -1  
$EndComp
$Comp
L Device:R_Small R9
U 1 1
P 1290 4005
F 0 "R9" H 1125 4045 50  0000 L CNN
F 1 "1K" H 1120 3975 50  0000 L CNN
F 2 "Resistor_SMD:R_0603_1608Metric_Pad1.05x0.95mm_HandSolder" H 1290 4005 50  0001 C CNN
F 3 "https://www.mouser.mx/ProductDetail/Vishay-Dale/CRCW06032K00FKEAC?qs=sGAEpiMZZMtlubZbdhIBIIZe04wfiaJWgXeS%2Fn31AeQ%3D" H 1290 4005 50  0001 C CNN
F 4 "CRCW06032K00FKEAC" H 1290 4005 50  0001 C CNN "manf#"
	1    1290 4005
	1    0    0    -1  
$EndComp
Text Label 1805 3880 0    50   ~ 0
GPIO13
Wire Wire Line
	1290 4105 1290 4170
Wire Wire Line
	1290 3880 1290 3905
Text Notes 1215 3475 2    50   ~ 0
LED
Wire Wire Line
	1290 3880 1505 3880
NoConn ~ 8825 2840
NoConn ~ 980  1325
$EndSCHEMATC
